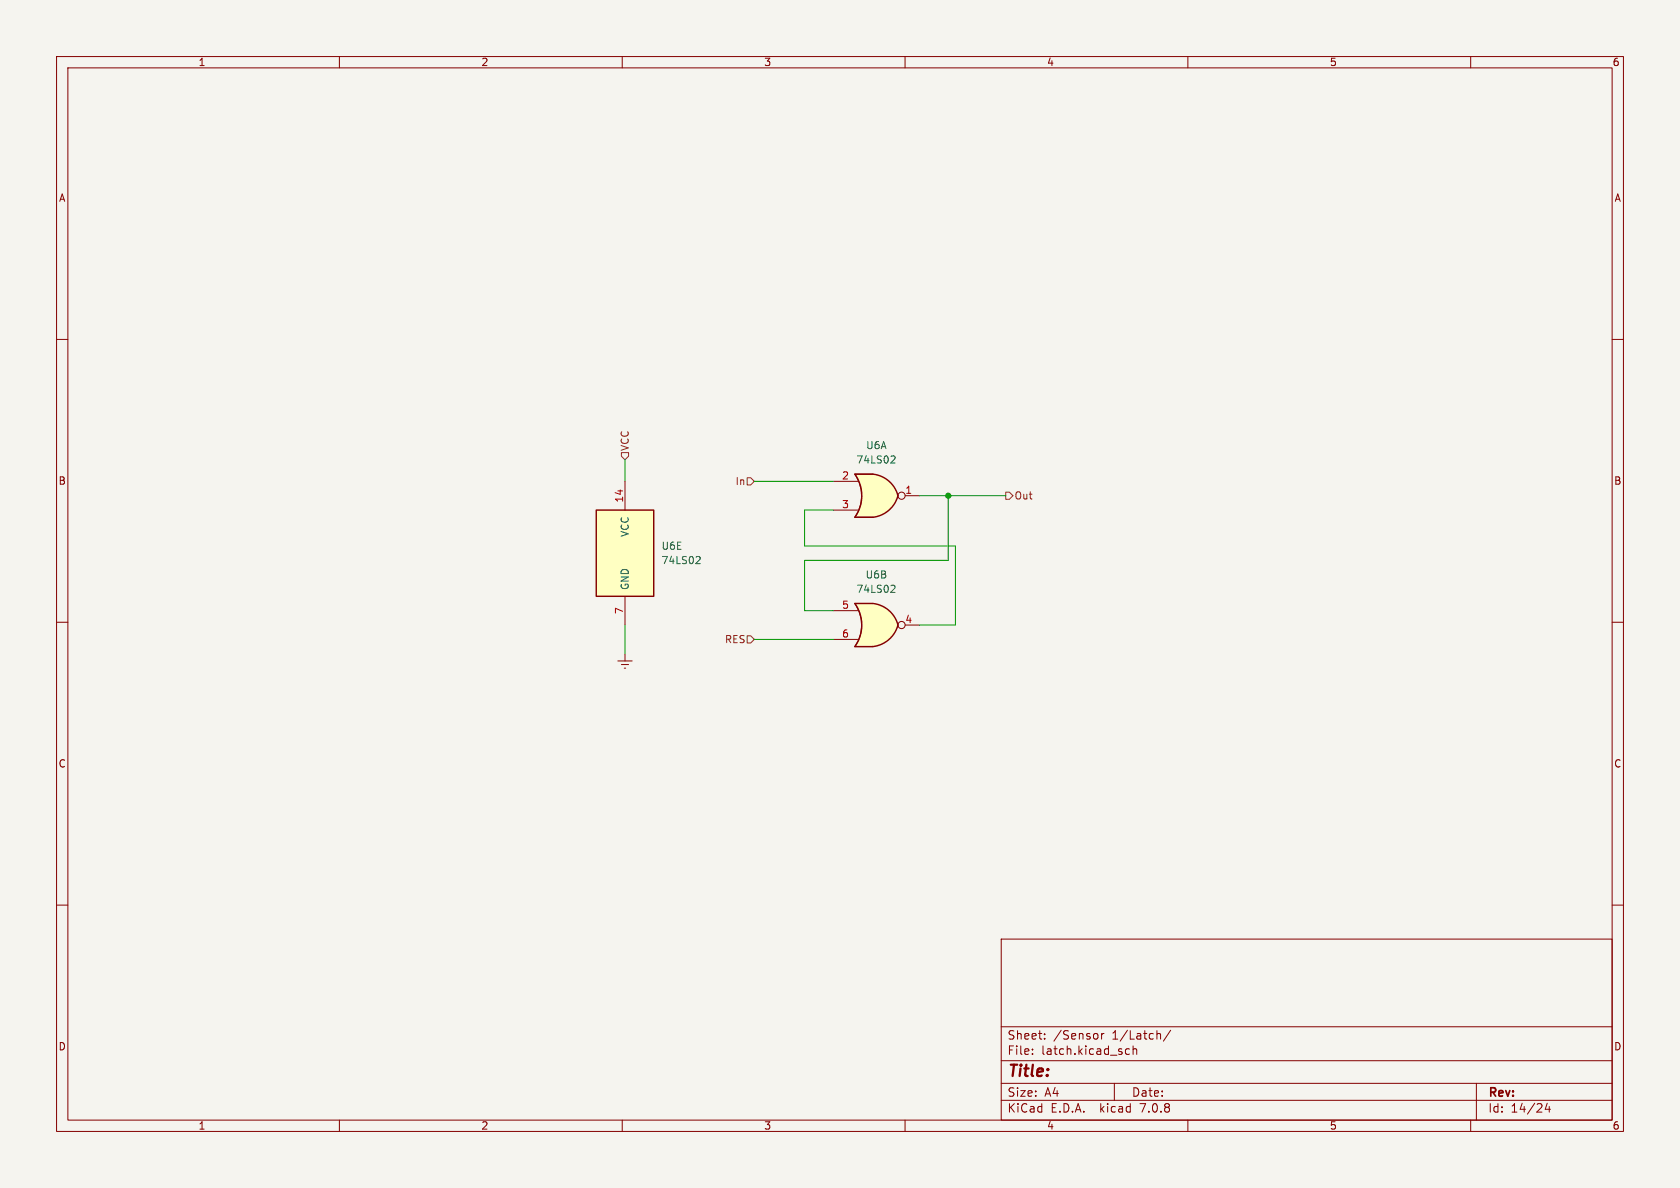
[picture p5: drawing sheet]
<svg xmlns="http://www.w3.org/2000/svg" width="297mm" height="210mm" viewBox="0 0 297 210" stroke-linecap="round" stroke-linejoin="round" font-family="sans-serif">
<path d="M0 0h297v210h-297z" fill="#f5f4ef" stroke="#f5f4ef" stroke-width=".18"/>
<g fill="none" stroke="#840000" stroke-width=".18">
<path d="M10 10h277v190h-277zM12 12h273v186h-273zM60 10v2M110 10v2M160 10v2M210 10v2M260 10v2M10 60h2M285 60h2M10 110h2M285 110h2M10 160h2"/>
<path d="M285 160h2M177 166h108v32h-108zM60 198v2M110 198v2M160 198v2M177 194.5h108M177 191.5h108M177 187.5h108M177 181.5h108M182.5 186.3v.1M182.5 185.5v.1M184.7 183.6v.1"/>
<path d="M184.7 182.8v.1M194.7 182.7v1M195.2 182.7l-.3 .1-.2 .2M197 191.5v3M199 186.1l.2 .3 .5-.1M199.7 185.5l-.5-.1-.2 .3M200.3 185.5l.2-.1 .4 .1 .1 .9M200.3 184.9v1.5M204.7 182.7l.4 .1 .1 .1v.8M207 182.1l-1.3 2M210 198v2M260 198v2"/>
<path d="M261 191.5v6.5M273.5 195l-.3 1.1h.9M273.9 195.6v1"/>
</g>
<path d="M153.7 109.1l5 1.4a5.2 5.2 0 0 1-4.4 3.8z" fill="#ffffc2" stroke="#ffffc2" stroke-width=".18"/>
<path d="M151.1 114.3h3.2M151.1 106.7h3.2" fill="none" stroke="#ffffc2" stroke-width=".18"/>
<path d="M151.1 106.7h3.2v7.6h-3.2a6.7 6.7 0 0 0 0-7.6z" fill="#ffffc2"/>
<g fill="#ffffc2" stroke="#ffffc2" stroke-width=".18">
<path d="M154.3 106.7a5.1 5.1 0 0 1 4.4 3.8l-4.9 1.3z"/>
<path d="M153.7 86.3l5 1.3a5.2 5.2 0 0 1-4.4 3.8z"/>
</g>
<path d="M154.3 106.7h-3.2a6.6 6.6 0 0 1 0 7.6h3.2M154.3 106.7a5.1 5.1 0 0 1 4.4 3.8 5.2 5.2 0 0 1-4.4 3.8" fill="none" stroke="#840000" stroke-width=".25"/>
<g fill="none" stroke="#840000" stroke-width=".18">
<path d="M147.3 108h4.3M147.3 113h4.3M154.3 106.7h-3.2a6.6 6.6 0 0 1 0 7.6h3.2M160 110.5h2.6"/>
<circle cx="159.4" cy="110.5" r=".63"/>
</g>
<path d="M157.7 103.4l.4 .1 .1 .3-.8 .9h.8" fill="none" stroke="#006464" stroke-width=".18"/>
<path d="M151.1 91.4h3.2M151.1 83.8h3.2" fill="none" stroke="#ffffc2" stroke-width=".18"/>
<path d="M151.1 83.8h3.2v7.6h-3.2a6.7 6.7 0 0 0 0-7.6z" fill="#ffffc2"/>
<g fill="#ffffc2" stroke="#ffffc2" stroke-width=".18">
<path d="M154.3 83.8a5.1 5.1 0 0 1 4.4 3.8l-4.9 1.3z"/>
<path d="M105.4 90.2h10.2v15.2h-10.2z"/>
</g>
<path d="M105.4 90.2h10.2v15.2h-10.2zM154.3 83.8h-3.2a6.6 6.6 0 0 1 0 7.6h3.2M154.3 83.8a5.1 5.1 0 0 1 4.4 3.8 5.2 5.2 0 0 1-4.4 3.8" fill="none" stroke="#840000" stroke-width=".25"/>
<g fill="none" stroke="#840000" stroke-width=".18">
<path d="M110.5 85.1v5.1M147.3 85.1h4.3M147.3 90.2h4.3M154.3 83.8h-3.2a6.6 6.6 0 0 1 0 7.6h3.2M160 87.6h2.6M109.2 116.8h2.6M109.9 117.5h1.2M110.4 118.1h.2M110.5 105.4v5.1M110.5 115.6v1.2"/>
<circle cx="159.4" cy="87.6" r=".63"/>
</g>
<path d="M123.2 98.4h.5l.1 .3-.8 .9h.8M157.7 80.6l.4 .1 .1 .3-.8 .9h.8" fill="none" stroke="#006464" stroke-width=".18"/>
<path d="M109.9 80h1.2v.6l-.6 .7-.6-.7zM132.1 84.5h.6l.6 .6-.6 .6h-.6zM177.8 87h.6l.7 .6-.7 .7h-.6zM132.1 112.4h.6l.6 .6-.6 .7h-.6z" fill="none" stroke="#725600" stroke-width=".18"/>
<path d="M110.5 81.3v3.8M133.3 85.1h14M147.3 90.2h-5.1v6.3h26.7v14h-6.3M162.6 87.6h15.2M167.6 87.6v11.5h-25.4v8.9h5.1M110.5 110.5v5.1M133.3 113h14" fill="none" stroke="#009600" stroke-width=".18"/>
<circle cx="167.6" cy="87.6" r=".46" fill="#009600" stroke="#009600" stroke-width=".18"/>
<text font-size="2.8" fill="#840000" x="178" y="190.9">Title:</text>
<g font-size="2.1" fill="#840000">
<text x="178" y="184">Sheet:</text>
<text x="186.2" y="184">/Sensor</text>
<text x="196.7" y="184">1/Latch/</text>
<text x="178" y="186.7">File:</text>
<text x="184.1" y="186.7">latch.kicad_sch</text>
<text x="178" y="196.9">KiCad</text>
<text x="178" y="194.1">Size:</text>
<text x="184.7" y="194.1">A4</text>
<text x="185.7" y="196.9">E.D.A.</text>
<text x="194.6" y="196.9">kicad</text>
<text x="200" y="194.1">Date:</text>
<text x="201.8" y="196.9">7.0.8</text>
<text x="263" y="194.3">Rev:</text>
<text x="263" y="196.9">Id:</text>
<text x="267.1" y="196.9">14/24</text>
</g>
<g font-size="1.8" fill="#840000">
<text x="35" y="11.9">1</text>
<text x="85" y="11.9">2</text>
<text x="135" y="11.9">3</text>
<text x="185" y="11.9">4</text>
<text x="235" y="11.9">5</text>
<text x="285" y="11.9">6</text>
<text x="10.3" y="35.9">A</text>
<text x="285.3" y="35.9">A</text>
<text x="10.3" y="85.9">B</text>
<text x="285.3" y="85.9">B</text>
<text x="10.3" y="135.9">C</text>
<text x="285.3" y="135.9">C</text>
<text x="10.3" y="185.9">D</text>
<text x="285.3" y="185.9">D</text>
<text x="35" y="199.9">1</text>
<text x="85" y="199.9">2</text>
<text x="135" y="199.9">3</text>
<text x="185" y="199.9">4</text>
<text x="235" y="199.9">5</text>
<text x="285" y="199.9">6</text>
</g>
<g font-size="1.8" fill="#725600">
<text x="111.4" y="79.8" transform="rotate(-90 111.4 79.8)">VCC</text>
<text x="129.9" y="86">In</text>
<text x="179.3" y="88.5">Out</text>
<text x="128.1" y="113.9">RES</text>
</g>
<g font-size="1.8" fill="#006464">
<text x="151.3" y="82.1">74LS02</text>
<text x="153" y="79.6">U6A</text>
<text x="111.4" y="95" transform="rotate(-90 111.4 95)">VCC</text>
<text x="116.8" y="97.4">U6E</text>
<text x="116.8" y="99.9">74LS02</text>
<text x="111.4" y="104.4" transform="rotate(-90 111.4 104.4)">GND</text>
<text x="151.3" y="105">74LS02</text>
<text x="152.9" y="102.5">U6B</text>
</g>
<g font-size="1.8" fill="#a90000">
<text x="110.2" y="88.9" transform="rotate(-90 110.2 88.9)">14</text>
<text x="148.8" y="84.8">2</text>
<text x="148.8" y="89.9">3</text>
<text x="159.9" y="87.4">1</text>
<text x="148.8" y="107.7">5</text>
<text x="110.2" y="108.7" transform="rotate(-90 110.2 108.7)">7</text>
<text x="148.8" y="112.8">6</text>
<text x="159.9" y="110.2">4</text>
</g>
</svg>
